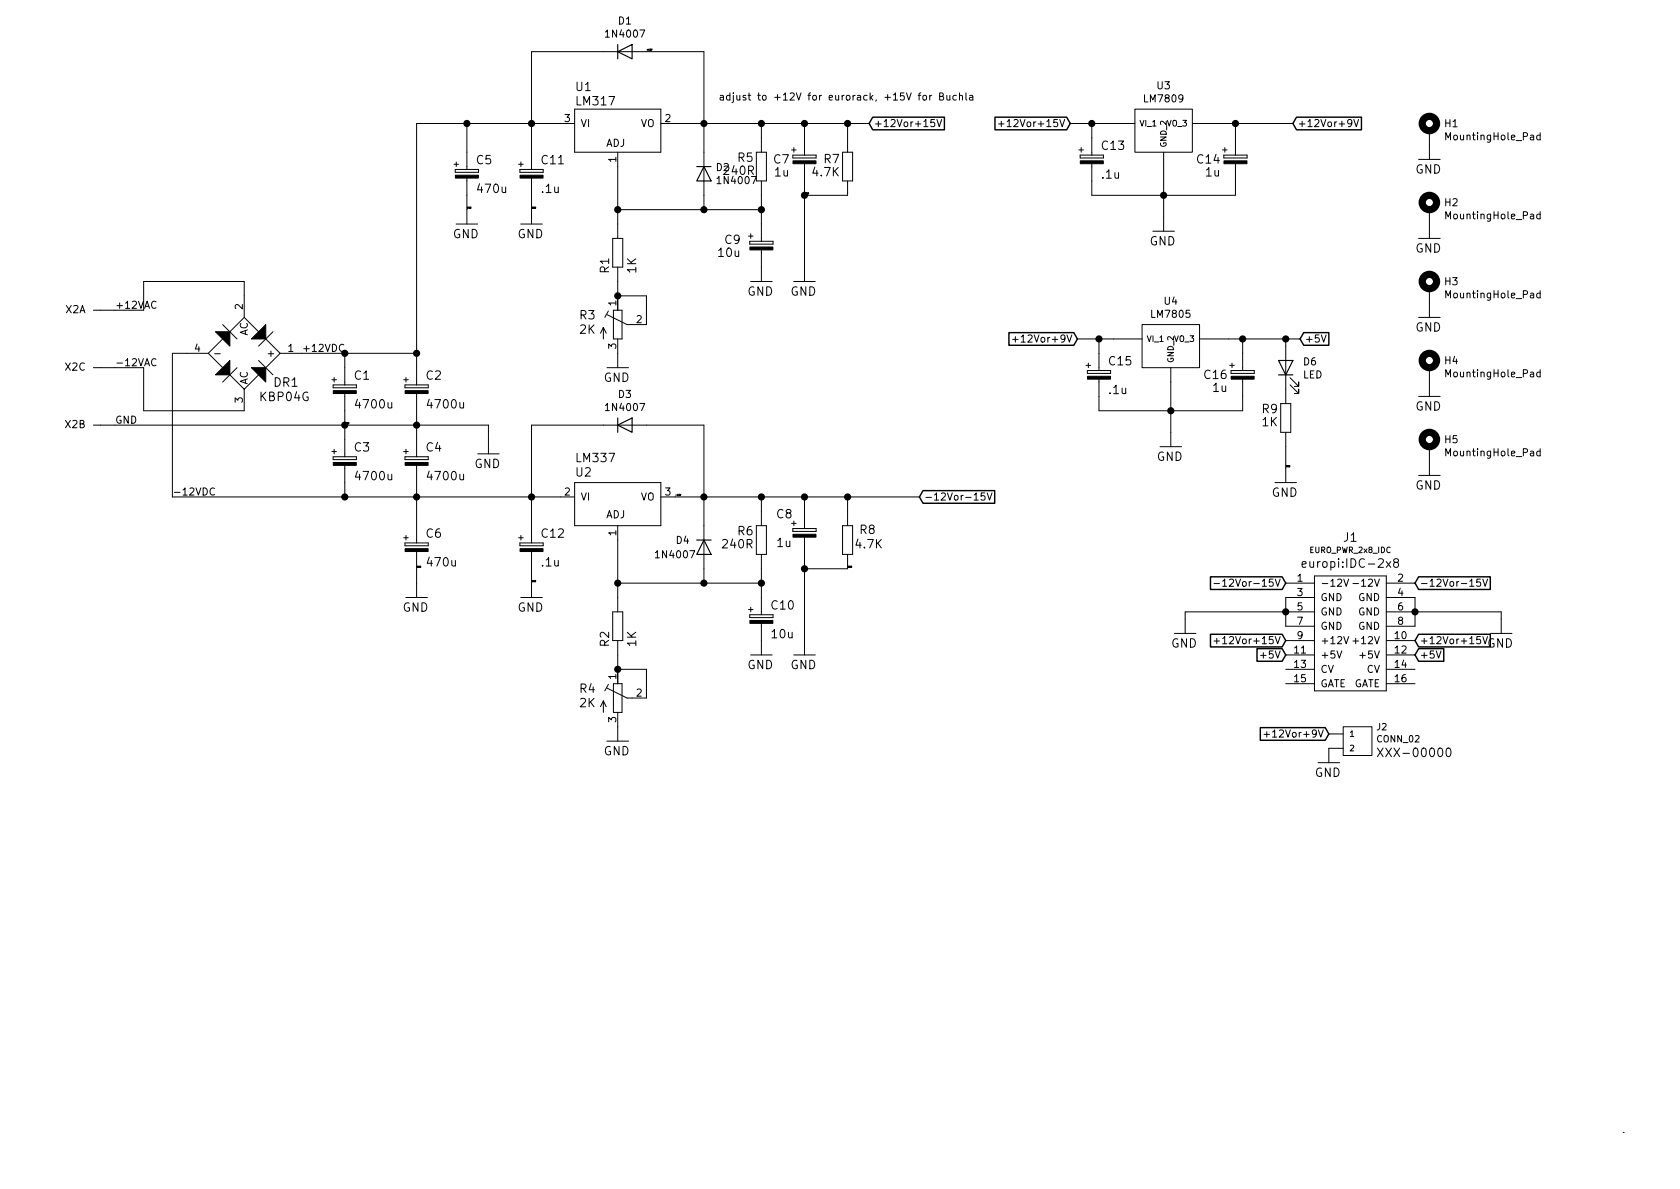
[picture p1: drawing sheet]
EESchema Schematic File Version 4
LIBS:adjustable PSU-cache
EELAYER 26 0
EELAYER END
$Descr A4 11693 8268
encoding utf-8
Sheet 1 1
Title ""
Date ""
Rev ""
Comp ""
Comment1 ""
Comment2 ""
Comment3 ""
Comment4 ""
$EndDescr
Wire Wire Line
	800  2150 1000 2150
Wire Wire Line
	1000 2150 1000 1950
Wire Wire Line
	2900 2450 2900 850 
Wire Wire Line
	2900 850  3250 850 
Wire Wire Line
	3700 850  3900 850 
Wire Wire Line
	3250 1050 3250 850 
Wire Wire Line
	3700 850  3700 350 
Wire Wire Line
	3700 350  4200 350 
Connection ~ 3700 850 
Wire Wire Line
	3700 3450 3900 3450
Wire Wire Line
	2900 3450 2900 3650
Wire Wire Line
	4200 2950 3700 2950
Wire Wire Line
	3700 2950 3700 3450
Connection ~ 3700 3450
Wire Wire Line
	3400 2950 3400 3050
Text Label 2400 2950 0    10   ~ 0
GND
Wire Wire Line
	2900 3950 2900 4050
Text Label 2900 3950 0    10   ~ 0
GND
Wire Wire Line
	3250 1450 3250 1350
Text Label 3250 1450 0    10   ~ 0
GND
Wire Wire Line
	5900 3950 5600 3950
Wire Wire Line
	5600 3950 5600 3850
Wire Wire Line
	5600 3950 5600 4450
Connection ~ 5600 3950
Text Label 5900 3950 0    10   ~ 0
GND
Wire Wire Line
	5600 1350 5600 1250
Wire Wire Line
	5900 1350 5600 1350
Wire Wire Line
	5600 1850 5600 1350
Connection ~ 5600 1350
Text Label 5600 1350 0    10   ~ 0
GND
Wire Wire Line
	4300 4550 4300 4650
Wire Wire Line
	4300 4650 4500 4650
Wire Wire Line
	4500 4650 4500 4850
Wire Wire Line
	5300 3950 5300 4050
Wire Wire Line
	5300 4050 5300 4150
Wire Wire Line
	4900 3950 4900 4050
Wire Wire Line
	4900 4050 4300 4050
Wire Wire Line
	4300 4050 4300 3750
Wire Wire Line
	4300 4050 4300 4150
Wire Wire Line
	5300 4050 4900 4050
Connection ~ 4300 4050
Connection ~ 5300 4050
Connection ~ 4900 4050
Wire Wire Line
	5300 1350 5300 1450
Wire Wire Line
	5300 1450 5300 1550
Wire Wire Line
	4900 1350 4900 1450
Wire Wire Line
	4900 1450 4300 1450
Wire Wire Line
	4300 1450 4300 1150
Wire Wire Line
	4300 1450 4300 1550
Wire Wire Line
	5300 1450 4900 1450
Connection ~ 4300 1450
Connection ~ 4900 1450
Connection ~ 5300 1450
Wire Wire Line
	4500 2250 4500 2050
Wire Wire Line
	4500 2050 4300 2050
Wire Wire Line
	4300 2050 4300 1950
Connection ~ 4300 2050
Wire Wire Line
	4900 350  4900 850 
Wire Wire Line
	4900 850  4900 1050
Wire Wire Line
	4700 850  4900 850 
Wire Wire Line
	4900 850  5300 850 
Wire Wire Line
	5300 850  5300 950 
Wire Wire Line
	5300 850  5600 850 
Wire Wire Line
	5600 850  5600 950 
Wire Wire Line
	5900 950  5900 850 
Wire Wire Line
	5900 850  5600 850 
Connection ~ 4900 850 
Connection ~ 5300 850 
Connection ~ 5600 850 
Text Label 4500 350  0    10   ~ 0
+12V
Wire Wire Line
	4700 3450 4900 3450
Wire Wire Line
	4900 3450 4900 3650
Wire Wire Line
	4500 2950 4900 2950
Wire Wire Line
	4900 2950 4900 3450
Wire Wire Line
	4900 3450 5300 3450
Wire Wire Line
	5300 3450 5300 3550
Wire Wire Line
	5300 3450 5600 3450
Wire Wire Line
	5600 3450 5600 3550
Wire Wire Line
	5600 3450 5900 3450
Wire Wire Line
	5900 3450 5900 3550
Connection ~ 4900 3450
Connection ~ 5300 3450
Connection ~ 5600 3450
Connection ~ 5900 3450
Text Label 4700 3450 0    10   ~ 0
-12V
$Comp
L adjustable_PSU-eagle-import:GND #GND01
U 1 0 BD537C42A7315E89
P 3400 3150
F 0 "#GND01" H 3400 3150 50  0001 C CNN
F 1 "GND" H 3300 3050 59  0000 L BNN
F 2 "" H 3400 3150 50  0001 C CNN
F 3 "" H 3400 3150 50  0001 C CNN
	1    3400 3150
	1    0    0    -1  
$EndComp
$Comp
L adjustable_PSU-eagle-import:337T U2
U 1 0 9BC2674FE7066999
P 4300 3450
F 0 "U2" H 4000 3250 59  0000 L BNN
F 1 "LM337" H 4000 3150 59  0000 L BNN
F 2 "custom-footprints:TRANSISTOR_POWER_TO220-ADJ" H 4300 3450 50  0001 C CNN
F 3 "" H 4300 3450 50  0001 C CNN
	1    4300 3450
	1    0    0    1   
$EndComp
$Comp
L adjustable_PSU-eagle-import:317T U1
U 1 0 EE748AAA2874CCE9
P 4300 950
F 0 "U1" H 4000 1275 59  0000 L BNN
F 1 "LM317" H 4000 1175 59  0000 L BNN
F 2 "custom-footprints:TRANSISTOR_POWER_TO220-ADJ" H 4300 950 50  0001 C CNN
F 3 "" H 4300 950 50  0001 C CNN
	1    4300 950 
	1    0    0    -1  
$EndComp
$Comp
L adjustable_PSU-eagle-import:050-EU2 C5
U 1 0 9ACFE1C20B6A25E0
P 3250 1250
F 0 "C5" H 3310 1365 59  0000 L BNN
F 1 "470u" H 3310 1165 59  0000 L BNN
F 2 "custom-footprints:C_Radial_D8.0mm_H7.0mm_P3.50mm" H 3250 1250 50  0001 C CNN
F 3 "" H 3250 1250 50  0001 C CNN
	1    3250 1250
	1    0    0    -1  
$EndComp
$Comp
L adjustable_PSU-eagle-import:050-EU2 C6
U 1 0 CF00BDCE9ADA4274
P 2900 3850
F 0 "C6" H 2960 3965 59  0000 L BNN
F 1 "470u" H 2960 3765 59  0000 L BNN
F 2 "custom-footprints:C_Radial_D8.0mm_H7.0mm_P3.50mm" H 2900 3850 50  0001 C CNN
F 3 "" H 2900 3850 50  0001 C CNN
	1    2900 3850
	1    0    0    -1  
$EndComp
$Comp
L adjustable_PSU-eagle-import:GND #GND02
U 1 0 AB5AB1D6C92C8F3B
P 3250 1550
F 0 "#GND02" H 3250 1550 50  0001 C CNN
F 1 "GND" H 3150 1450 59  0000 L BNN
F 2 "" H 3250 1550 50  0001 C CNN
F 3 "" H 3250 1550 50  0001 C CNN
	1    3250 1550
	1    0    0    -1  
$EndComp
$Comp
L adjustable_PSU-eagle-import:GND #GND03
U 1 0 3178D5F9E2B99DEF
P 2900 4150
F 0 "#GND03" H 2900 4150 50  0001 C CNN
F 1 "GND" H 2800 4050 59  0000 L BNN
F 2 "" H 2900 4150 50  0001 C CNN
F 3 "" H 2900 4150 50  0001 C CNN
	1    2900 4150
	1    0    0    -1  
$EndComp
$Comp
L adjustable_PSU-eagle-import:R-EU_0204_7 R1
U 1 0 B82084C643F53746
P 4300 1750
F 0 "R1" H 4150 1809 59  0000 L BNN
F 1 "1K" H 4150 1620 59  0000 L BNN
F 2 "custom-footprints:R_AXIAL_0.5W" H 4300 1750 50  0001 C CNN
F 3 "" H 4300 1750 50  0001 C CNN
	1    4300 1750
	0    -1   -1   0   
$EndComp
$Comp
L adjustable_PSU-eagle-import:R-EU_0204_7 R2
U 1 0 77FFD22EDE6637A0
P 4300 4350
F 0 "R2" H 4150 4409 59  0000 L BNN
F 1 "1K" H 4150 4220 59  0000 L BNN
F 2 "custom-footprints:R_AXIAL_0.5W" H 4300 4350 50  0001 C CNN
F 3 "" H 4300 4350 50  0001 C CNN
	1    4300 4350
	0    -1   -1   0   
$EndComp
$Comp
L adjustable_PSU-eagle-import:GND #GND04
U 1 0 382A82296AE2E73F
P 4300 2550
F 0 "#GND04" H 4300 2550 50  0001 C CNN
F 1 "GND" H 4200 2450 59  0000 L BNN
F 2 "" H 4300 2550 50  0001 C CNN
F 3 "" H 4300 2550 50  0001 C CNN
	1    4300 2550
	1    0    0    -1  
$EndComp
$Comp
L adjustable_PSU-eagle-import:GND #GND05
U 1 0 DAC017DF6CC61BFB
P 4300 5150
F 0 "#GND05" H 4300 5150 50  0001 C CNN
F 1 "GND" H 4200 5050 59  0000 L BNN
F 2 "" H 4300 5150 50  0001 C CNN
F 3 "" H 4300 5150 50  0001 C CNN
	1    4300 5150
	1    0    0    -1  
$EndComp
$Comp
L adjustable_PSU-eagle-import:R-TRIMMT93YA R3
U 1 0 A63BC439823F9E4E
P 4300 2250
F 0 "R3" H 4150 2350 59  0000 R TNN
F 1 "2K" H 4150 2250 59  0000 R TNN
F 2 "custom-footprints:R-TRIMPOT64W" H 4300 2250 50  0001 C CNN
F 3 "" H 4300 2250 50  0001 C CNN
	1    4300 2250
	1    0    0    -1  
$EndComp
$Comp
L adjustable_PSU-eagle-import:R-EU_0204_7 R5
U 1 0 5216B1DC6DA924DB
P 5300 1150
F 0 "R5" V 5391 1200 59  0000 L BNN
F 1 "240R" V 5300 1190 59  0000 L BNN
F 2 "custom-footprints:R_AXIAL_0.5W" H 5300 1150 50  0001 C CNN
F 3 "" H 5300 1150 50  0001 C CNN
	1    5300 1150
	0    -1   -1   0   
$EndComp
$Comp
L adjustable_PSU-eagle-import:R-EU_0204_7 R6
U 1 0 50B4F2EE81102954
P 5300 3750
F 0 "R6" V 5391 3800 59  0000 L BNN
F 1 "240R" V 5300 3800 59  0000 L BNN
F 2 "custom-footprints:R_AXIAL_0.5W" H 5300 3750 50  0001 C CNN
F 3 "" H 5300 3750 50  0001 C CNN
	1    5300 3750
	0    -1   -1   0   
$EndComp
$Comp
L adjustable_PSU-eagle-import:063-EU C9
U 1 0 CEFF3C36C1619552
P 5300 1750
F 0 "C9" H 5160 1875 59  0000 R TNN
F 1 "10u" H 5160 1785 59  0000 R TNN
F 2 "adjustable PSU:C_Radial_D5.0mm_H5.0mm_P2.00mm" H 5300 1750 50  0001 C CNN
F 3 "" H 5300 1750 50  0001 C CNN
	1    5300 1750
	1    0    0    -1  
$EndComp
$Comp
L adjustable_PSU-eagle-import:063-EU C10
U 1 0 CB9610727F465135
P 5300 4350
F 0 "C10" H 5360 4465 59  0000 L BNN
F 1 "10u" H 5360 4265 59  0000 L BNN
F 2 "adjustable PSU:C_Radial_D5.0mm_H5.0mm_P2.00mm" H 5300 4350 50  0001 C CNN
F 3 "" H 5300 4350 50  0001 C CNN
	1    5300 4350
	1    0    0    -1  
$EndComp
$Comp
L adjustable_PSU-eagle-import:050-EU1 C7
U 1 0 A2A2822EE6669AE6
P 5600 1150
F 0 "C7" H 5500 1235 59  0000 R TNN
F 1 "1u" H 5500 1145 59  0000 R TNN
F 2 "adjustable PSU:C_Radial_D5.0mm_H5.0mm_P2.00mm" H 5600 1150 50  0001 C CNN
F 3 "" H 5600 1150 50  0001 C CNN
	1    5600 1150
	1    0    0    -1  
$EndComp
$Comp
L adjustable_PSU-eagle-import:050-EU2 C8
U 1 0 87EA848B5848FE1E
P 5600 3750
F 0 "C8" H 5400 3900 59  0000 L BNN
F 1 "1u" H 5400 3700 59  0000 L BNN
F 2 "adjustable PSU:C_Radial_D5.0mm_H5.0mm_P2.00mm" H 5600 3750 50  0001 C CNN
F 3 "" H 5600 3750 50  0001 C CNN
	1    5600 3750
	1    0    0    -1  
$EndComp
$Comp
L adjustable_PSU-eagle-import:GND #GND06
U 1 0 217C813E6DBAC010
P 5300 1950
F 0 "#GND06" H 5300 1950 50  0001 C CNN
F 1 "GND" H 5200 1850 59  0000 L BNN
F 2 "" H 5300 1950 50  0001 C CNN
F 3 "" H 5300 1950 50  0001 C CNN
	1    5300 1950
	1    0    0    -1  
$EndComp
$Comp
L adjustable_PSU-eagle-import:GND #GND09
U 1 0 D0B7135E158B4DC7
P 5300 4550
F 0 "#GND09" H 5300 4550 50  0001 C CNN
F 1 "GND" H 5200 4450 59  0000 L BNN
F 2 "" H 5300 4550 50  0001 C CNN
F 3 "" H 5300 4550 50  0001 C CNN
	1    5300 4550
	1    0    0    -1  
$EndComp
$Comp
L adjustable_PSU-eagle-import:GND #GND07
U 1 0 34945832E923FEC
P 5600 1950
F 0 "#GND07" H 5600 1950 50  0001 C CNN
F 1 "GND" H 5500 1850 59  0000 L BNN
F 2 "" H 5600 1950 50  0001 C CNN
F 3 "" H 5600 1950 50  0001 C CNN
	1    5600 1950
	1    0    0    -1  
$EndComp
$Comp
L adjustable_PSU-eagle-import:GND #GND08
U 1 0 980D51DDD5805D3F
P 5600 4550
F 0 "#GND08" H 5600 4550 50  0001 C CNN
F 1 "GND" H 5500 4450 59  0000 L BNN
F 2 "" H 5600 4550 50  0001 C CNN
F 3 "" H 5600 4550 50  0001 C CNN
	1    5600 4550
	1    0    0    -1  
$EndComp
$Comp
L adjustable_PSU-eagle-import:R-EU_0204_7 R7
U 1 0 929E6F025609ACB3
P 5900 1150
F 0 "R7" V 5981 1200 59  0000 L BNN
F 1 "4.7K" V 5890 1200 59  0000 L BNN
F 2 "custom-footprints:R_AXIAL_0.5W" H 5900 1150 50  0001 C CNN
F 3 "" H 5900 1150 50  0001 C CNN
	1    5900 1150
	0    -1   -1   0   
$EndComp
$Comp
L adjustable_PSU-eagle-import:R-EU_0207_10 R8
U 1 0 515396650EB1C79C
P 5900 3750
F 0 "R8" V 6000 3550 59  0000 L BNN
F 1 "4.7K" V 5900 3500 59  0000 L BNN
F 2 "custom-footprints:R_AXIAL_0.5W" H 5900 3750 50  0001 C CNN
F 3 "" H 5900 3750 50  0001 C CNN
	1    5900 3750
	0    -1   -1   0   
$EndComp
$Comp
L adjustable_PSU-eagle-import:22-23-2031 X2
U 1 0 655E1A2F4D5CB0BE
P 700 2150
F 0 "X2" H 800 2120 51  0000 L BNN
F 1 "22-23-2031" H 670 2205 59  0001 L BNN
F 2 "SF Connectors:SCREWTERMINAL-3.5MM-3" H 700 2150 50  0001 C CNN
F 3 "" H 700 2150 50  0001 C CNN
	1    700  2150
	-1   0    0    1   
$EndComp
$Comp
L adjustable_PSU-eagle-import:22-23-2031 X2
U 2 0 655E1A2F4D5CB0B2
P 700 2950
F 0 "X2" H 800 2920 51  0000 L BNN
F 1 "22-23-2031" H 670 3005 59  0001 L BNN
F 2 "SF Connectors:SCREWTERMINAL-3.5MM-3" H 700 2950 50  0001 C CNN
F 3 "" H 700 2950 50  0001 C CNN
	2    700  2950
	-1   0    0    1   
$EndComp
$Comp
L adjustable_PSU-eagle-import:22-23-2031 X2
U 3 0 655E1A2F4D5CB0B6
P 700 2550
F 0 "X2" H 800 2520 51  0000 L BNN
F 1 "22-23-2031" H 670 2605 59  0001 L BNN
F 2 "SF Connectors:SCREWTERMINAL-3.5MM-3" H 700 2550 50  0001 C CNN
F 3 "" H 700 2550 50  0001 C CNN
	3    700  2550
	-1   0    0    1   
$EndComp
Wire Wire Line
	4500 350  4900 350 
$Comp
L Diode:1N4007 D2
U 1 1
P 4900 1200
F 0 "D2" V 4854 1279 50  0000 L CNN
F 1 "1N4007" V 4945 1279 50  0000 L CNN
F 2 "custom-footprints:DIODE-1N400X" H 4900 1025 50  0001 C CNN
F 3 "http://www.vishay.com/docs/88503/1n4001.pdf" H 4900 1200 50  0001 C CNN
	1    4900 1200
	0    1    1    0   
$EndComp
$Comp
L Diode:1N4007 D3
U 1 1
P 4350 2950
F 0 "D3" H 4350 3166 50  0000 C CNN
F 1 "1N4007" H 4350 3075 50  0000 C CNN
F 2 "custom-footprints:DIODE-1N400X" H 4350 2775 50  0001 C CNN
F 3 "http://www.vishay.com/docs/88503/1n4001.pdf" H 4350 2950 50  0001 C CNN
	1    4350 2950
	1    0    0    -1  
$EndComp
$Comp
L Diode:1N4007 D4
U 1 1
P 4900 3800
F 0 "D4" V 4850 3600 50  0000 L CNN
F 1 "1N4007" V 4950 3450 50  0000 L CNN
F 2 "custom-footprints:DIODE-1N400X" H 4900 3625 50  0001 C CNN
F 3 "http://www.vishay.com/docs/88503/1n4001.pdf" H 4900 3800 50  0001 C CNN
	1    4900 3800
	0    1    1    0   
$EndComp
$Comp
L Diode:1N4007 D1
U 1 1
P 4350 350
F 0 "D1" H 4350 566 50  0000 C CNN
F 1 "1N4007" H 4350 475 50  0000 C CNN
F 2 "custom-footprints:DIODE-1N400X" H 4350 175 50  0001 C CNN
F 3 "http://www.vishay.com/docs/88503/1n4001.pdf" H 4350 350 50  0001 C CNN
	1    4350 350 
	1    0    0    -1  
$EndComp
$Comp
L dk_Diodes-Bridge-Rectifiers:KBP04G DR1
U 1 1
P 1700 2450
F 0 "DR1" H 1900 2250 60  0000 L CNN
F 1 "KBP04G" H 1800 2150 60  0000 L CNN
F 2 "digikey-footprints:SIP-4_W3.81mm" H 1900 2650 60  0001 L CNN
F 3 "https://www.diodes.com/assets/Datasheets/ds21203.pdf" H 1900 2750 60  0001 L CNN
F 4 "KBP04G-ND" H 1900 2850 60  0001 L CNN "Digi-Key_PN"
F 5 "KBP04G" H 1900 2950 60  0001 L CNN "MPN"
F 6 "Discrete Semiconductor Products" H 1900 3050 60  0001 L CNN "Category"
F 7 "Diodes - Bridge Rectifiers" H 1900 3150 60  0001 L CNN "Family"
F 8 "https://www.diodes.com/assets/Datasheets/ds21203.pdf" H 1900 3250 60  0001 L CNN "DK_Datasheet_Link"
F 9 "/product-detail/en/diodes-incorporated/KBP04G/KBP04G-ND/248716" H 1900 3350 60  0001 L CNN "DK_Detail_Page"
F 10 "BRIDGE RECT 1PHASE 400V 1.5A KBP" H 1900 3450 60  0001 L CNN "Description"
F 11 "Diodes Incorporated" H 1900 3550 60  0001 L CNN "Manufacturer"
F 12 "Active" H 1900 3650 60  0001 L CNN "Status"
	1    1700 2450
	1    0    0    -1  
$EndComp
Wire Wire Line
	1700 1950 1700 2050
Wire Wire Line
	1000 1950 1700 1950
Wire Wire Line
	1300 2450 1200 2450
Wire Wire Line
	1200 2450 1200 3450
Connection ~ 2900 2450
Wire Wire Line
	2900 2450 2900 2550
Wire Wire Line
	2900 2950 3400 2950
Connection ~ 2900 2950
Wire Wire Line
	2900 2850 2900 2950
Wire Wire Line
	2900 2950 2900 3050
Wire Wire Line
	2900 3450 3700 3450
Connection ~ 2900 3450
Wire Wire Line
	2900 3450 2900 3350
Wire Wire Line
	1200 3450 2400 3450
Wire Wire Line
	2400 3450 2900 3450
Connection ~ 2400 3450
Wire Wire Line
	2400 3450 2400 3350
Wire Wire Line
	2400 2950 2900 2950
Connection ~ 2400 2950
Wire Wire Line
	2400 2950 2400 3050
Wire Wire Line
	2400 2850 2400 2950
Wire Wire Line
	2100 2450 2400 2450
Wire Wire Line
	2400 2450 2900 2450
Connection ~ 2400 2450
Wire Wire Line
	2400 2450 2400 2550
Text Label 800  2950 0    50   ~ 0
GND
Text Label 800  2150 0    50   ~ 0
+12VAC
Text Label 800  2550 0    50   ~ 0
-12VAC
Wire Wire Line
	800  2950 2400 2950
Wire Wire Line
	800  2550 1000 2550
Wire Wire Line
	1000 2550 1000 2850
Wire Wire Line
	1000 2850 1700 2850
Wire Wire Line
	5900 3450 6400 3450
Text Label 2100 2450 0    50   ~ 0
+12VDC
Text Label 1200 3450 0    50   ~ 0
-12VDC
$Comp
L adjustable_PSU-eagle-import:050-EU2 C1
U 1 0
P 2400 2750
F 0 "C1" H 2460 2865 59  0000 L BNN
F 1 "4700u" H 2460 2665 59  0000 L BNN
F 2 "custom-footprints:C_POL-RADIAL-15MM" H 2400 2750 50  0001 C CNN
F 3 "" H 2400 2750 50  0001 C CNN
	1    2400 2750
	1    0    0    -1  
$EndComp
$Comp
L adjustable_PSU-eagle-import:050-EU2 C2
U 1 0
P 2900 2750
F 0 "C2" H 2960 2865 59  0000 L BNN
F 1 "4700u" H 2960 2665 59  0000 L BNN
F 2 "custom-footprints:C_POL-RADIAL-15MM" H 2900 2750 50  0001 C CNN
F 3 "" H 2900 2750 50  0001 C CNN
	1    2900 2750
	1    0    0    -1  
$EndComp
$Comp
L adjustable_PSU-eagle-import:050-EU2 C3
U 1 0
P 2400 3250
F 0 "C3" H 2460 3365 59  0000 L BNN
F 1 "4700u" H 2460 3165 59  0000 L BNN
F 2 "custom-footprints:C_POL-RADIAL-15MM" H 2400 3250 50  0001 C CNN
F 3 "" H 2400 3250 50  0001 C CNN
	1    2400 3250
	1    0    0    -1  
$EndComp
$Comp
L adjustable_PSU-eagle-import:050-EU2 C4
U 1 0
P 2900 3250
F 0 "C4" H 2960 3365 59  0000 L BNN
F 1 "4700u" H 2960 3165 59  0000 L BNN
F 2 "custom-footprints:C_POL-RADIAL-15MM" H 2900 3250 50  0001 C CNN
F 3 "" H 2900 3250 50  0001 C CNN
	1    2900 3250
	1    0    0    -1  
$EndComp
$Comp
L adjustable_PSU-eagle-import:R-TRIMMT93YA R4
U 1 0
P 4300 4850
F 0 "R4" H 4150 4950 59  0000 R TNN
F 1 "2K" H 4150 4850 59  0000 R TNN
F 2 "custom-footprints:R-TRIMPOT64W" H 4300 4850 50  0001 C CNN
F 3 "" H 4300 4850 50  0001 C CNN
	1    4300 4850
	1    0    0    -1  
$EndComp
Connection ~ 4300 4650
Wire Wire Line
	8950 4250 8950 4150
Wire Wire Line
	8950 4250 8950 4350
Connection ~ 8950 4250
Wire Wire Line
	9850 4150 9850 4250
Wire Wire Line
	9850 4250 9850 4350
Connection ~ 9850 4250
$Comp
L adjustable_PSU-eagle-import:GND #GND0101
U 1 0
P 10450 4400
F 0 "#GND0101" H 10450 4400 50  0001 C CNN
F 1 "GND" H 10350 4300 59  0000 L BNN
F 2 "" H 10450 4400 50  0001 C CNN
F 3 "" H 10450 4400 50  0001 C CNN
	1    10450 4400
	1    0    0    -1  
$EndComp
$Comp
L adjustable_PSU-eagle-import:GND #GND0102
U 1 0
P 8250 4400
F 0 "#GND0102" H 8250 4400 50  0001 C CNN
F 1 "GND" H 8150 4300 59  0000 L BNN
F 2 "" H 8250 4400 50  0001 C CNN
F 3 "" H 8250 4400 50  0001 C CNN
	1    8250 4400
	1    0    0    -1  
$EndComp
Text GLabel 6400 3450 2    50   Input ~ 0
-12Vor-15V
Text GLabel 9850 4050 2    50   Input ~ 0
-12Vor-15V
Text GLabel 8950 4050 0    50   Input ~ 0
-12Vor-15V
Text GLabel 6050 850  2    50   Input ~ 0
+12Vor+15V
Text GLabel 9850 4450 2    50   Input ~ 0
+12Vor+15V
Text GLabel 8950 4450 0    50   Input ~ 0
+12Vor+15V
Connection ~ 3250 850 
Wire Wire Line
	3250 850  3700 850 
Wire Wire Line
	3700 1050 3700 850 
Wire Wire Line
	3700 1450 3700 1350
Text Label 3700 1450 0    10   ~ 0
GND
$Comp
L adjustable_PSU-eagle-import:GND #GND0103
U 1 0
P 3700 1550
F 0 "#GND0103" H 3700 1550 50  0001 C CNN
F 1 "GND" H 3600 1450 59  0000 L BNN
F 2 "" H 3700 1550 50  0001 C CNN
F 3 "" H 3700 1550 50  0001 C CNN
	1    3700 1550
	1    0    0    -1  
$EndComp
$Comp
L adjustable_PSU-eagle-import:050-EU2 C11
U 1 0
P 3700 1250
F 0 "C11" H 3760 1365 59  0000 L BNN
F 1 ".1u" H 3760 1165 59  0000 L BNN
F 2 "custom-footprints:CAP-PTH-5MM" H 3700 1250 50  0001 C CNN
F 3 "" H 3700 1250 50  0001 C CNN
	1    3700 1250
	1    0    0    -1  
$EndComp
Wire Wire Line
	3700 3650 3700 3450
Wire Wire Line
	3700 4050 3700 3950
Text Label 3700 4050 0    10   ~ 0
GND
$Comp
L adjustable_PSU-eagle-import:GND #GND0104
U 1 0
P 3700 4150
F 0 "#GND0104" H 3700 4150 50  0001 C CNN
F 1 "GND" H 3600 4050 59  0000 L BNN
F 2 "" H 3700 4150 50  0001 C CNN
F 3 "" H 3700 4150 50  0001 C CNN
	1    3700 4150
	1    0    0    -1  
$EndComp
$Comp
L adjustable_PSU-eagle-import:050-EU2 C12
U 1 0
P 3700 3850
F 0 "C12" H 3760 3965 59  0000 L BNN
F 1 ".1u" H 3760 3765 59  0000 L BNN
F 2 "custom-footprints:CAP-PTH-5MM" H 3700 3850 50  0001 C CNN
F 3 "" H 3700 3850 50  0001 C CNN
	1    3700 3850
	1    0    0    -1  
$EndComp
$Comp
L eurocad:LM7805 U3
U 1 1
P 8100 900
F 0 "U3" H 8100 1215 50  0000 C CNN
F 1 "LM7809" H 8100 1124 50  0000 C CNN
F 2 "custom-footprints:TO220-IGO" H 8100 1124 50  0001 C CNN
F 3 "" H 8100 1124 50  0000 C CNN
	1    8100 900 
	1    0    0    -1  
$EndComp
Text GLabel 7450 850  0    50   Input ~ 0
+12Vor+15V
$Comp
L adjustable_PSU-eagle-import:050-EU2 C13
U 1 0
P 7600 1150
F 0 "C13" H 7660 1265 59  0000 L BNN
F 1 ".1u" H 7660 1065 59  0000 L BNN
F 2 "custom-footprints:CAP-PTH-5MM" H 7600 1150 50  0001 C CNN
F 3 "" H 7600 1150 50  0001 C CNN
	1    7600 1150
	1    0    0    -1  
$EndComp
$Comp
L adjustable_PSU-eagle-import:050-EU1 C14
U 1 0
P 8600 1150
F 0 "C14" H 8500 1235 59  0000 R TNN
F 1 "1u" H 8500 1145 59  0000 R TNN
F 2 "adjustable PSU:C_Radial_D5.0mm_H5.0mm_P2.00mm" H 8600 1150 50  0001 C CNN
F 3 "" H 8600 1150 50  0001 C CNN
	1    8600 1150
	1    0    0    -1  
$EndComp
Wire Wire Line
	7600 1250 7600 1350
Wire Wire Line
	7600 1350 8100 1350
Wire Wire Line
	8600 1350 8600 1250
Wire Wire Line
	8100 1150 8100 1350
Connection ~ 8100 1350
Wire Wire Line
	8100 1350 8600 1350
Wire Wire Line
	8500 850  8600 850 
Wire Wire Line
	8600 850  8600 950 
Wire Wire Line
	7700 850  7600 850 
Wire Wire Line
	7600 850  7600 950 
$Comp
L adjustable_PSU-eagle-import:GND #GND0105
U 1 0
P 8100 1600
F 0 "#GND0105" H 8100 1600 50  0001 C CNN
F 1 "GND" H 8000 1500 59  0000 L BNN
F 2 "" H 8100 1600 50  0001 C CNN
F 3 "" H 8100 1600 50  0001 C CNN
	1    8100 1600
	1    0    0    -1  
$EndComp
Wire Wire Line
	8100 1350 8100 1500
Wire Wire Line
	7450 850  7600 850 
Connection ~ 7600 850 
Text GLabel 9000 850  2    50   Input ~ 0
+12Vor+9V
Connection ~ 8600 850 
$Comp
L eurocad:EURO_PWR_2x8_IDC J1
U 1 1
P 9400 4400
F 0 "J1" H 9400 5071 60  0000 C CNN
F 1 "EURO_PWR_2x8_IDC" H 9400 4981 39  0000 C CNN
F 2 "europi:IDC-2x8" H 9400 4890 60  0000 C CNN
F 3 "" H 9400 4550 60  0000 C CNN
	1    9400 4400
	1    0    0    -1  
$EndComp
Text GLabel 9850 4550 2    50   Input ~ 0
+5V
Text GLabel 8950 4550 0    50   Input ~ 0
+5V
Wire Wire Line
	5900 850  6050 850 
Connection ~ 5900 850 
Text Label 8950 3250 0    10   ~ 0
GND
$Comp
L adjustable_PSU-eagle-import:GND #GND0106
U 1 0
P 8950 3350
F 0 "#GND0106" H 8950 3350 50  0001 C CNN
F 1 "GND" H 8850 3250 59  0000 L BNN
F 2 "" H 8950 3350 50  0001 C CNN
F 3 "" H 8950 3350 50  0001 C CNN
	1    8950 3350
	1    0    0    -1  
$EndComp
$Comp
L Device:LED D6
U 1 1
P 8950 2550
F 0 "D6" V 8988 2433 50  0000 R CNN
F 1 "LED" V 8897 2433 50  0000 R CNN
F 2 "SF LED:LED_3MM" H 8950 2550 50  0001 C CNN
F 3 "~" H 8950 2550 50  0001 C CNN
	1    8950 2550
	0    -1   -1   0   
$EndComp
$Comp
L eurocad:LM7805 U4
U 1 1
P 8150 2400
F 0 "U4" H 8150 2715 50  0000 C CNN
F 1 "LM7805" H 8150 2624 50  0000 C CNN
F 2 "custom-footprints:TO220-IGO" H 8150 2624 50  0001 C CNN
F 3 "" H 8150 2624 50  0000 C CNN
	1    8150 2400
	1    0    0    -1  
$EndComp
Text GLabel 7500 2350 0    50   Input ~ 0
+12Vor+9V
$Comp
L adjustable_PSU-eagle-import:050-EU2 C15
U 1 0
P 7650 2650
F 0 "C15" H 7710 2765 59  0000 L BNN
F 1 ".1u" H 7710 2565 59  0000 L BNN
F 2 "custom-footprints:CAP-PTH-5MM" H 7650 2650 50  0001 C CNN
F 3 "" H 7650 2650 50  0001 C CNN
	1    7650 2650
	1    0    0    -1  
$EndComp
$Comp
L adjustable_PSU-eagle-import:050-EU1 C16
U 1 0
P 8650 2650
F 0 "C16" H 8550 2735 59  0000 R TNN
F 1 "1u" H 8550 2645 59  0000 R TNN
F 2 "adjustable PSU:C_Radial_D5.0mm_H5.0mm_P2.00mm" H 8650 2650 50  0001 C CNN
F 3 "" H 8650 2650 50  0001 C CNN
	1    8650 2650
	1    0    0    -1  
$EndComp
Wire Wire Line
	7650 2750 7650 2850
Wire Wire Line
	7650 2850 8150 2850
Wire Wire Line
	8650 2850 8650 2750
Wire Wire Line
	8150 2650 8150 2850
Connection ~ 8150 2850
Wire Wire Line
	8150 2850 8650 2850
Wire Wire Line
	8550 2350 8650 2350
Wire Wire Line
	8650 2350 8650 2450
Wire Wire Line
	7750 2350 7650 2350
Wire Wire Line
	7650 2350 7650 2450
$Comp
L adjustable_PSU-eagle-import:GND #GND0107
U 1 0
P 8150 3100
F 0 "#GND0107" H 8150 3100 50  0001 C CNN
F 1 "GND" H 8050 3000 59  0000 L BNN
F 2 "" H 8150 3100 50  0001 C CNN
F 3 "" H 8150 3100 50  0001 C CNN
	1    8150 3100
	1    0    0    -1  
$EndComp
Wire Wire Line
	8150 2850 8150 3000
Wire Wire Line
	7500 2350 7650 2350
Connection ~ 7650 2350
Text GLabel 9050 2350 2    50   Input ~ 0
+5V
Connection ~ 8650 2350
Wire Wire Line
	9050 2350 8950 2350
Wire Wire Line
	8650 2350 8950 2350
Connection ~ 8950 2350
Wire Wire Line
	8950 2350 8950 2400
$Comp
L adjustable_PSU-eagle-import:R-EU_0204_7 R9
U 1 0 FB1FF6BEE4781B31
P 8950 2900
F 0 "R9" V 9041 2950 59  0000 L BNN
F 1 "1K" V 8950 2950 59  0000 L BNN
F 2 "custom-footprints:R_AXIAL_0.25W" H 8950 2900 50  0001 C CNN
F 3 "" H 8950 2900 50  0001 C CNN
	1    8950 2900
	0    -1   -1   0   
$EndComp
Wire Wire Line
	8600 850  9000 850 
Wire Wire Line
	8950 3100 8950 3250
Text Notes 5000 700  0    50   ~ 0
adjust to +12V for eurorack, +15V for Buchla
Wire Wire Line
	8250 4250 8250 4300
Wire Wire Line
	8250 4250 8950 4250
Wire Wire Line
	10450 4250 10450 4300
Wire Wire Line
	9850 4250 10450 4250
$Comp
L SparkFun-Connectors:CONN_02 J2
U 1 1
P 9350 5100
F 0 "J2" H 9122 5055 45  0000 R CNN
F 1 "CONN_02" H 9122 5139 45  0000 R CNN
F 2 "SF Connectors:1X02" H 9350 5350 20  0001 C CNN
F 3 "" H 9350 5100 50  0001 C CNN
F 4 "XXX-00000" H 9122 5234 60  0000 R CNN "Field4"
	1    9350 5100
	-1   0    0    1   
$EndComp
Text GLabel 9250 5100 0    50   Input ~ 0
+12Vor+9V
$Comp
L adjustable_PSU-eagle-import:GND #GND0108
U 1 0
P 9250 5300
F 0 "#GND0108" H 9250 5300 50  0001 C CNN
F 1 "GND" H 9150 5200 59  0000 L BNN
F 2 "" H 9250 5300 50  0001 C CNN
F 3 "" H 9250 5300 50  0001 C CNN
	1    9250 5300
	1    0    0    -1  
$EndComp
$Comp
L Mechanical:MountingHole_Pad H2
U 1 1
P 9950 1450
F 0 "H2" H 10050 1501 50  0000 L CNN
F 1 "MountingHole_Pad" H 10050 1410 50  0000 L CNN
F 2 "custom-footprints:MountingHolePad_M3" H 9950 1450 50  0001 C CNN
F 3 "~" H 9950 1450 50  0001 C CNN
	1    9950 1450
	1    0    0    -1  
$EndComp
$Comp
L adjustable_PSU-eagle-import:GND #GND0109
U 1 0
P 9950 1650
F 0 "#GND0109" H 9950 1650 50  0001 C CNN
F 1 "GND" H 9850 1550 59  0000 L BNN
F 2 "" H 9950 1650 50  0001 C CNN
F 3 "" H 9950 1650 50  0001 C CNN
	1    9950 1650
	1    0    0    -1  
$EndComp
$Comp
L Mechanical:MountingHole_Pad H3
U 1 1
P 9950 2000
F 0 "H3" H 10050 2051 50  0000 L CNN
F 1 "MountingHole_Pad" H 10050 1960 50  0000 L CNN
F 2 "custom-footprints:MountingHolePad_M3" H 9950 2000 50  0001 C CNN
F 3 "~" H 9950 2000 50  0001 C CNN
	1    9950 2000
	1    0    0    -1  
$EndComp
$Comp
L adjustable_PSU-eagle-import:GND #GND0110
U 1 0
P 9950 2200
F 0 "#GND0110" H 9950 2200 50  0001 C CNN
F 1 "GND" H 9850 2100 59  0000 L BNN
F 2 "" H 9950 2200 50  0001 C CNN
F 3 "" H 9950 2200 50  0001 C CNN
	1    9950 2200
	1    0    0    -1  
$EndComp
$Comp
L Mechanical:MountingHole_Pad H4
U 1 1
P 9950 2550
F 0 "H4" H 10050 2601 50  0000 L CNN
F 1 "MountingHole_Pad" H 10050 2510 50  0000 L CNN
F 2 "custom-footprints:MountingHolePad_M3" H 9950 2550 50  0001 C CNN
F 3 "~" H 9950 2550 50  0001 C CNN
	1    9950 2550
	1    0    0    -1  
$EndComp
$Comp
L adjustable_PSU-eagle-import:GND #GND0111
U 1 0
P 9950 2750
F 0 "#GND0111" H 9950 2750 50  0001 C CNN
F 1 "GND" H 9850 2650 59  0000 L BNN
F 2 "" H 9950 2750 50  0001 C CNN
F 3 "" H 9950 2750 50  0001 C CNN
	1    9950 2750
	1    0    0    -1  
$EndComp
$Comp
L Mechanical:MountingHole_Pad H1
U 1 1
P 9950 900
F 0 "H1" H 10050 951 50  0000 L CNN
F 1 "MountingHole_Pad" H 10050 860 50  0000 L CNN
F 2 "custom-footprints:MountingHolePad_M3" H 9950 900 50  0001 C CNN
F 3 "~" H 9950 900 50  0001 C CNN
	1    9950 900 
	1    0    0    -1  
$EndComp
$Comp
L adjustable_PSU-eagle-import:GND #GND0112
U 1 0
P 9950 1100
F 0 "#GND0112" H 9950 1100 50  0001 C CNN
F 1 "GND" H 9850 1000 59  0000 L BNN
F 2 "" H 9950 1100 50  0001 C CNN
F 3 "" H 9950 1100 50  0001 C CNN
	1    9950 1100
	1    0    0    -1  
$EndComp
$Comp
L Mechanical:MountingHole_Pad H5
U 1 1
P 9950 3100
F 0 "H5" H 10050 3151 50  0000 L CNN
F 1 "MountingHole_Pad" H 10050 3060 50  0000 L CNN
F 2 "custom-footprints:MountingHolePad_M3" H 9950 3100 50  0001 C CNN
F 3 "~" H 9950 3100 50  0001 C CNN
	1    9950 3100
	1    0    0    -1  
$EndComp
$Comp
L adjustable_PSU-eagle-import:GND #GND0113
U 1 0
P 9950 3300
F 0 "#GND0113" H 9950 3300 50  0001 C CNN
F 1 "GND" H 9850 3200 59  0000 L BNN
F 2 "" H 9950 3300 50  0001 C CNN
F 3 "" H 9950 3300 50  0001 C CNN
	1    9950 3300
	1    0    0    -1  
$EndComp
$EndSCHEMATC
